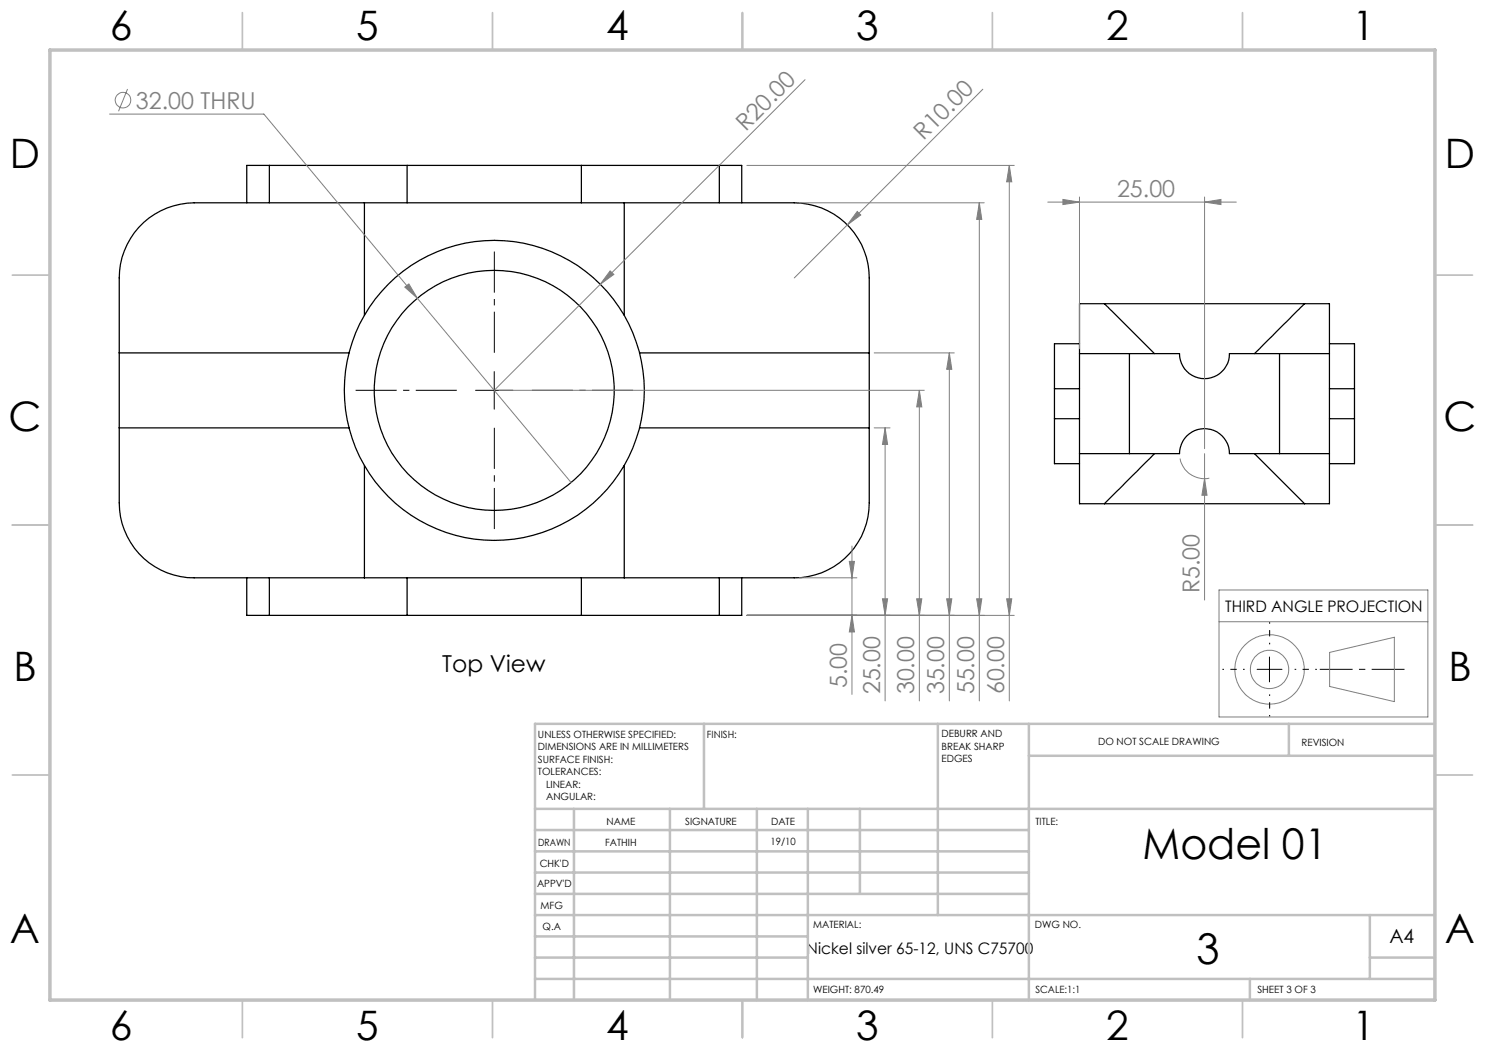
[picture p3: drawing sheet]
<svg xmlns="http://www.w3.org/2000/svg" width="297mm" height="210mm" viewBox="0 0 297 210" stroke-linecap="round" stroke-linejoin="round" font-family="sans-serif">
<g fill="none" stroke="#000" stroke-width=".25">
<path d="M53.9 33.1h-4.5v7.5M53.9 33.1v7.5M53.9 33.1h27.5M81.4 33.1h34.9M81.4 33.1v7.5M116.3 33.1v7.5M116.3 33.1h27.6M143.9 33.1h4.4v7.5M143.9 33.1v7.5M72.9 40.6h51.9M72.9 40.6h-34.1a15 15 0 0 0-15 15v15M72.9 40.6v22.5"/>
<path d="M124.8 40.6h34.1a15 15 0 0 1 14.9 15v15M124.8 40.6v22.5M23.8 70.6v15M23.8 70.6h46M127.9 70.6h45.9M173.8 70.6v15M210.9 77.7v6M210.9 77.7h5M215.9 70.7h10M215.9 68.7h-5v9M215.9 70.7v20M220.9 60.7l10 10"/>
<path d="M220.9 60.7h40M220.9 60.7h-5v10M225.9 70.7h10a5 5 0 0 0 5 5 5 5 0 0 0 5-5h10M225.9 70.7v20M255.9 70.7h10M255.9 70.7v20M260.9 60.7l-10 10M260.9 60.7h5v10M265.9 68.7h5v9M265.9 70.7v20M265.9 77.7h5M270.9 77.7v6"/>
<path d="M23.8 85.6v15a15 15 0 0 0 15 15h34.1M23.8 85.6h46M72.9 93.1v22.5M124.8 93.1v22.5M127.9 85.6h45.9M173.8 85.6v15a15 15 0 0 1-14.9 15h-34.1M210.9 83.7v9h5M210.9 83.7h5M215.9 90.7h10M215.9 90.7v10h5M225.9 90.7h10a5 5 0 0 1 5-5 5 5 0 0 1 5 5h10M230.9 90.7l-10 10"/>
<path d="M250.9 90.7l10 10M255.9 90.7h10M265.9 90.7v10h-5M265.9 83.7h5M270.9 83.7v9h-5M49.4 115.6v7.5h4.5M53.9 115.6v7.5M72.9 115.6h51.9M81.4 115.6v7.5M116.3 115.6v7.5M143.9 115.6v7.5M148.3 115.6v7.5h-4.4"/>
<path d="M220.9 100.7h40M53.9 123.1h27.5M81.4 123.1h34.9M116.3 123.1h27.6"/>
<circle cx="98.8" cy="78.1" r="24"/>
<circle cx="98.9" cy="78.1" r="30"/>
</g>
<g fill="none" stroke="#808080" stroke-width=".2">
<path d="M25.5 17.8l-1.8 4.5M161 15.9l-62.2 62.2M196.6 17.8l-37.7 37.8M21.9 22.8h30.9l61.4 73.7M149.4 33.1h53.4M201.9 33.1v107.1M201.9 33.1l.5 3.3h-1.1zM212.6 39.9l3.3 .5-3.3 .5zM215.9 39.4v30.3M240.9 39.4v50.3M81 57.4l.8-.6 1.7 2.8zM122 54.2l.8 .7-2.7 2z"/>
<path d="M159.8 40.6h37M171.4 42.3l.8 .7-2.7 2zM195.9 40.6v99.6M195.9 40.6l.5 3.3h-1.1zM209.6 40.4h37.7M240.9 40.4l3.3-.5v1zM99.8 78.1h85.1M174.8 70.6h16.1M183.9 78.1v62.1M183.9 78.1l.5 3.3h-1.1zM189.9 70.6v69.6M189.9 70.6l.5 3.3h-1.1z"/>
<path d="M174.8 85.6h3.2M177 85.6v54.6M177 85.6l.5 3.3h-1zM236 91.7a5 5 0 0 0 5.9 3.9M240.9 95.7l.5 3.4h-1zM240.9 90.7v29.3M159.8 115.6h11.6M169.9 112.3h1l-.5 3.3zM170.4 109.2v29.7M176.5 119.8h1l-.5 3.3zM183.3 119.8h1.1l-.5 3.3zM189.3 119.8h1.1l-.5 3.3z"/>
<path d="M195.3 119.8h1.1l-.5 3.3zM201.3 119.8h1.1l-.5 3.3zM243.8 118h41.8v25.4h-41.8zM149.4 123.1h53.4M170.4 123.1l.5 3.3h-1zM243.8 124.3h41.8M265.9 130.5l13-3v12.8l-13-3z"/>
<circle cx="24.6" cy="20" r="1.55"/>
<circle cx="253.9" cy="133.9" r="3.8"/>
<circle cx="253.9" cy="133.9" r="6.9"/>
</g>
<path d="M280.9 133.9h-16.9" fill="none" stroke="#000" stroke-width=".2" stroke-dasharray="15.2 1.3 1.3 1.3" stroke-dashoffset="8.7" stroke-linecap="butt"/>
<path d="M248.9 133.9h-4.4M253.9 128.9v-4.5M253.9 138.9v4.4M258.9 133.9h4.5" fill="none" stroke="#000" stroke-width=".2" stroke-dasharray="15.2 1.3 1.3 1.3" stroke-dashoffset="14.9" stroke-linecap="butt"/>
<path d="M91.4 78.1h-20.3M98.9 70.6v-20.3M106.4 78.1h20.2M98.9 85.6v20.2" fill="none" stroke="#000" stroke-width=".2" stroke-dasharray="15.2 1.3 1.3 1.3" stroke-dashoffset="7" stroke-linecap="butt"/>
<path d="M95.1 78.1h7.5M98.8 74.3v7.5M251.4 133.9h5M253.9 131.4v5" fill="none" stroke="#000" stroke-width=".2"/>
<g fill="none" stroke="#c0c0c0" stroke-width=".35">
<path d="M48.5 2.5v7.5M98.5 2.5v7.5M148.5 2.5v7.5M198.5 2.5v7.5M248.5 2.5v7.5M2.5 55h7.5M287 55h7.5M2.5 105h7.5M287 105h7.5M2.5 155h7.5M287 155h7.5M48.5 200v7.5"/>
<path d="M98.5 200v7.5M148.5 200v7.5M198.5 200v7.5M248.5 200v7.5"/>
</g>
<g fill="none" stroke="#c0c0c0" stroke-width=".5">
<path d="M140.8 144.8v17M187.6 144.8v38.2M205.8 144.8v55.2M205.8 151.2h81.2M257.8 144.8v6.4M287 144.8h-180v55.2M107 161.8h180M107 178.8h98.8M107 174.5h98.8M107 170.3h98.8M107 166h98.8M114.8 161.8v38.2"/>
<path d="M134 161.8v38.2M151.4 161.8v38.2M161.6 161.8v38.2M172 161.8v17M107 195.8h180M107 191.5h54.6M107 187.3h54.6M107 183h180M250 195.8v4.2M274 191.5h13M274 183v12.8"/>
</g>
<path d="M10 10h277v190h-277z" fill="none" stroke="#c0c0c0" stroke-width=".7"/>
<g fill="#808080">
<path d="M81 57.4l.8-.6 1.7 2.8z"/>
<path d="M171.4 42.3l.8 .7-2.7 2z"/>
<path d="M122 54.2l.8 .7-2.7 2z"/>
<path d="M240.9 95.7l.5 3.4h-1z"/>
<path d="M240.9 40.4l3.3-.5v1zM212.6 39.9l3.3 .5-3.3 .5z"/>
<path d="M201.3 119.8h1.1l-.5 3.3zM201.9 33.1l.5 3.3h-1.1zM170.4 123.1l.5 3.3h-1zM169.9 112.3h1l-.5 3.3zM183.3 119.8h1.1l-.5 3.3zM183.9 78.1l.5 3.3h-1.1zM176.5 119.8h1l-.5 3.3zM177 85.6l.5 3.3h-1zM189.3 119.8h1.1l-.5 3.3zM189.9 70.6l.5 3.3h-1.1zM195.3 119.8h1.1l-.5 3.3zM195.9 40.6l.5 3.3h-1.1z"/>
</g>
<g font-size="8.5">
<text x="228.5" y="171.8">Model 01</text>
<text x="239.3" y="192.7">3</text>
</g>
<g font-size="8.1">
<text x="22" y="8">6</text>
<text x="71.2" y="8">5</text>
<text x="121.2" y="8">4</text>
<text x="171.3" y="8">3</text>
<text x="221.3" y="8">2</text>
<text x="270.5" y="8">1</text>
<text x="2" y="33.6">D</text>
<text x="289" y="33.6">D</text>
<text x="1.7" y="86.1">C</text>
<text x="288.7" y="86.1">C</text>
<text x="2.7" y="136.1">B</text>
<text x="289.7" y="136.1">B</text>
<text x="2" y="188.6">A</text>
<text x="289" y="188.6">A</text>
<text x="22" y="208">6</text>
<text x="71.2" y="208">5</text>
<text x="121.2" y="208">4</text>
<text x="171.3" y="208">3</text>
<text x="221.3" y="208">2</text>
<text x="270.5" y="208">1</text>
</g>
<g font-size="4.7" fill="#808080">
<text x="27.2" y="21.7">32.00 THRU</text>
<text x="149.2" y="26.3" transform="rotate(-45 149.2 26.3)">R20.00</text>
<text x="184.7" y="28.3" transform="rotate(-45 184.7 28.3)">R10.00</text>
<text x="223.4" y="39.4">25.00</text>
<text x="239.9" y="118.7" transform="rotate(-90 239.9 118.7)">R5.00</text>
<text x="169.4" y="137.6" transform="rotate(-90 169.4 137.6)">5.00</text>
<text x="176" y="138.9" transform="rotate(-90 176 138.9)">25.00</text>
<text x="182.9" y="138.9" transform="rotate(-90 182.9 138.9)">30.00</text>
<text x="188.9" y="138.9" transform="rotate(-90 188.9 138.9)">35.00</text>
<text x="194.9" y="138.9" transform="rotate(-90 194.9 138.9)">55.00</text>
<text x="200.9" y="138.9" transform="rotate(-90 200.9 138.9)">60.00</text>
</g>
<text font-size="4.7" x="88.5" y="134.5">Top View</text>
<text font-size="3.9" x="277.9" y="188.5">A4</text>
<g font-size="3.2">
<text x="245" y="122.4">THIRD ANGLE PROJECTION</text>
<text x="161.3" y="190.9">Nickel silver 65-12, UNS C75700</text>
</g>
<g font-size="2">
<text x="107.6" y="147.6">UNLESS OTHERWISE SPECIFIED:</text>
<text x="141.4" y="147.6">FINISH:</text>
<text x="188.3" y="147.5">DEBURR AND</text>
<text x="188.3" y="150">BREAK SHARP</text>
<text x="219.6" y="149">DO NOT SCALE DRAWING</text>
<text x="260.3" y="149.2">REVISION</text>
<text x="107.6" y="150.1">DIMENSIONS ARE IN MILLIMETERS</text>
<text x="107.6" y="152.6">SURFACE FINISH:</text>
<text x="107.6" y="155.1">TOLERANCES:</text>
<text x="188.3" y="152.5">EDGES</text>
<text x="109.2" y="157.6">LINEAR:</text>
<text x="109.2" y="160.1">ANGULAR:</text>
<text x="121.3" y="165">NAME</text>
<text x="137" y="164.9">SIGNATURE</text>
<text x="154.2" y="164.9">DATE</text>
<text x="207.1" y="164.9">TITLE:</text>
<text x="107.6" y="169.1">DRAWN</text>
<text x="107.9" y="173.3">CHK'D</text>
<text x="121" y="169.1">FATHIH</text>
<text x="154.1" y="168.9">19/10</text>
<text x="107.4" y="177.4">APPV'D</text>
<text x="108.1" y="181.8">MFG</text>
<text x="108.5" y="186">Q.A</text>
<text x="162.6" y="185.5">MATERIAL:</text>
<text x="207" y="185.5">DWG NO.</text>
<text x="162.6" y="198.5">WEIGHT: 870.49</text>
<text x="207.1" y="198.6">SCALE:1:1</text>
<text x="251.5" y="198.6">SHEET 3 OF 3</text>
</g>
</svg>
